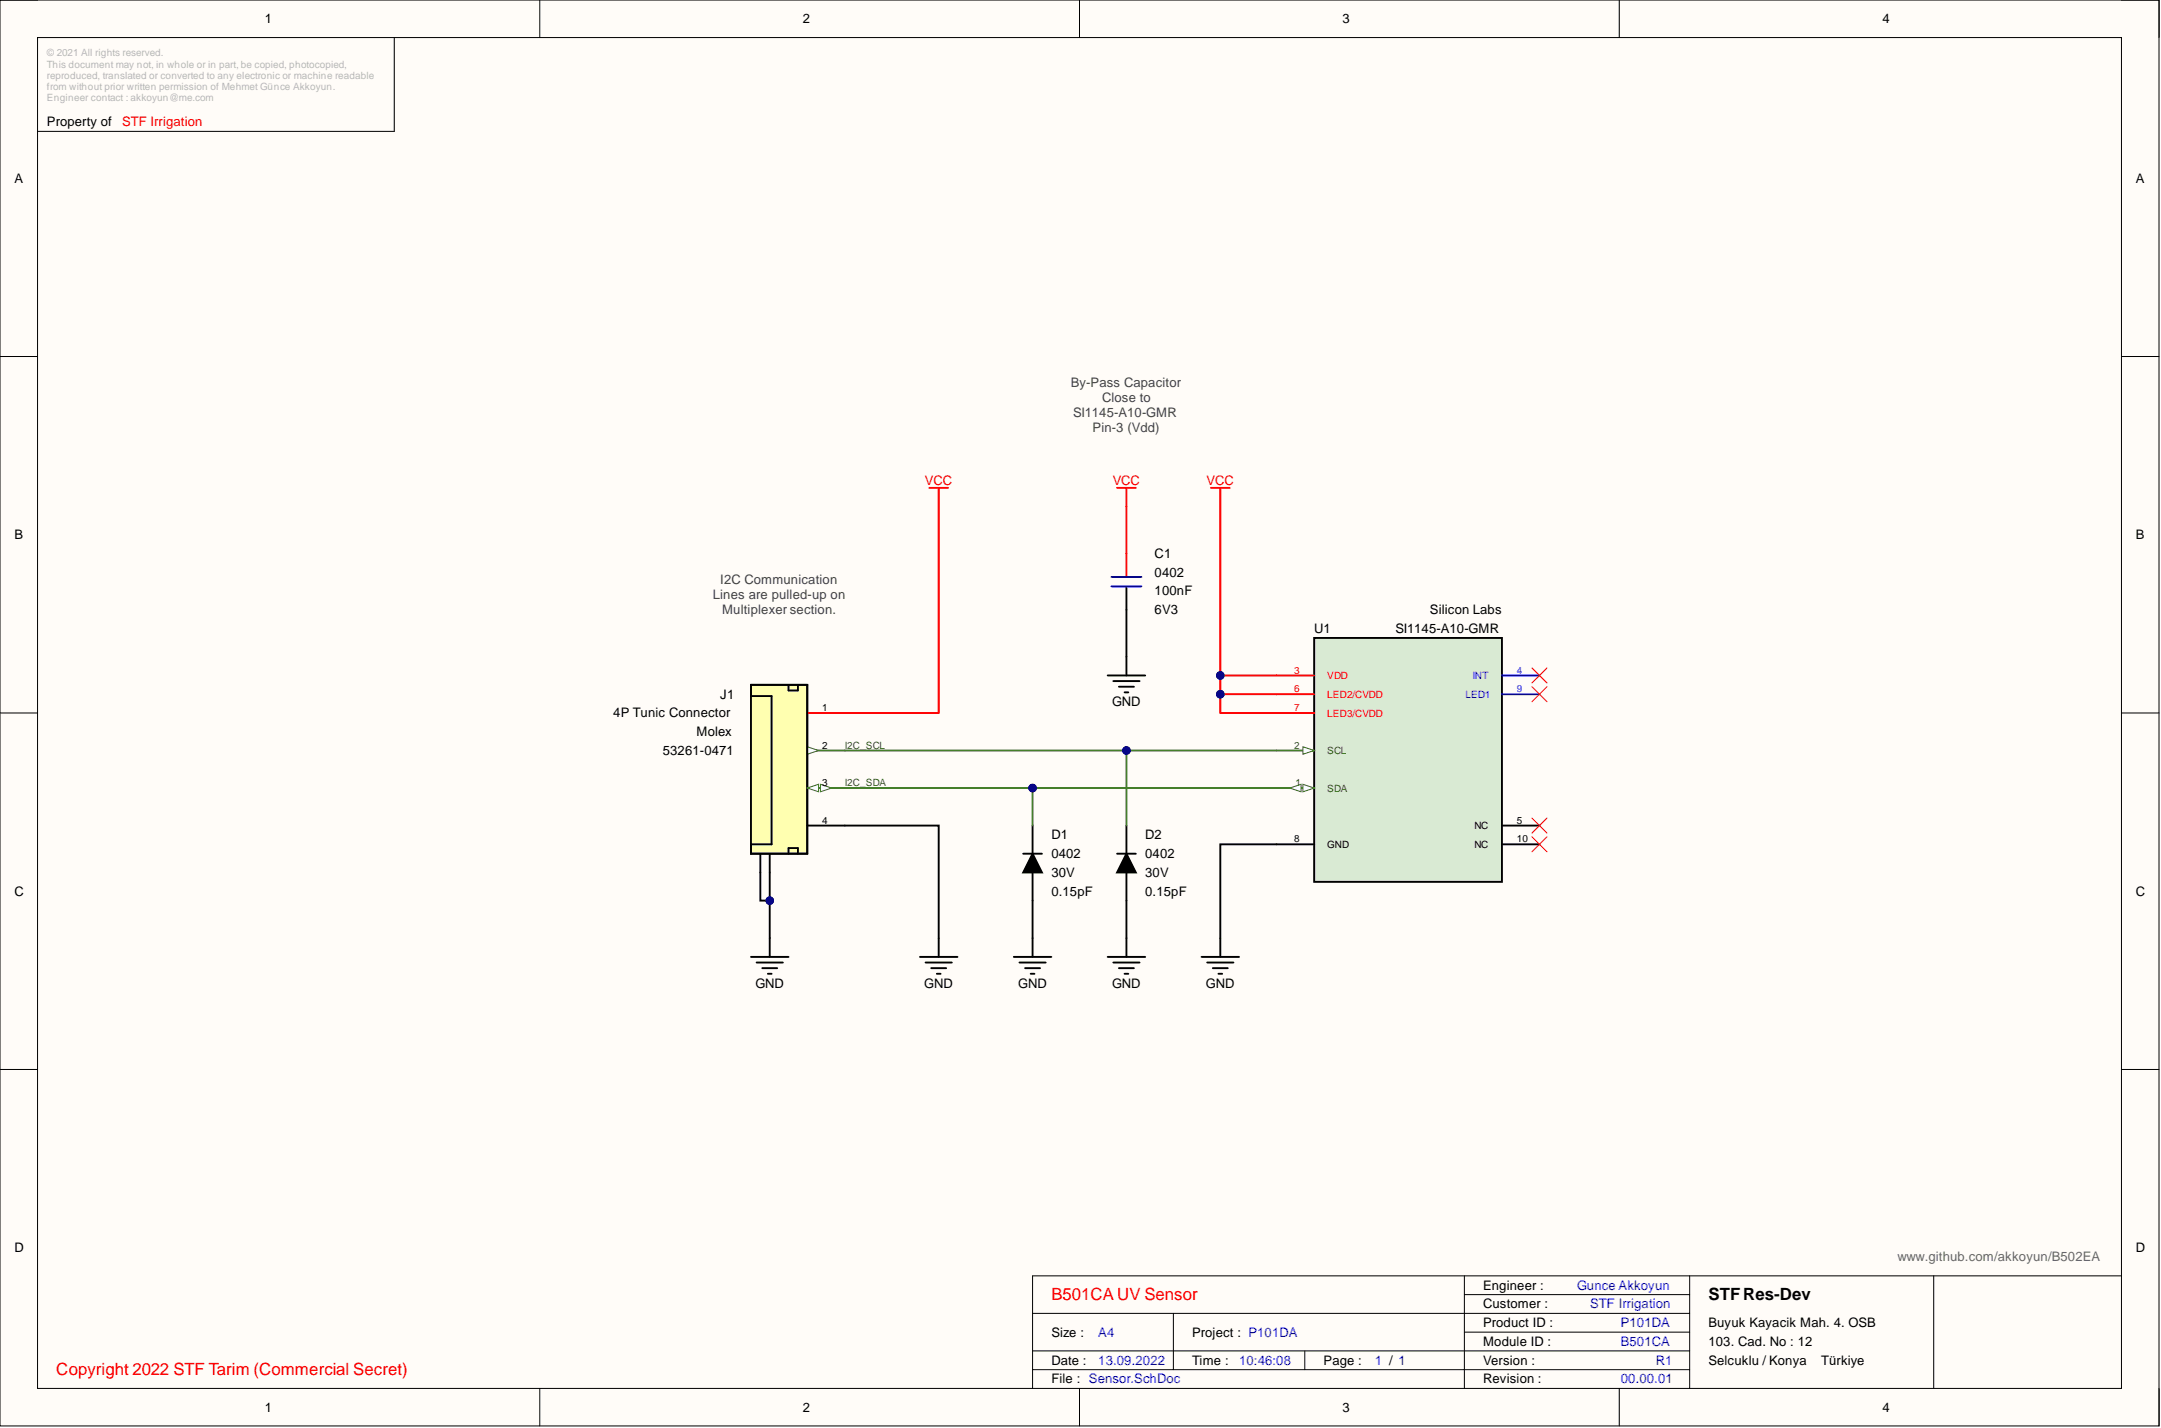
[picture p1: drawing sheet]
<svg xmlns="http://www.w3.org/2000/svg" width="292mm" height="193mm" viewBox="0 0 292 193" stroke-linecap="round" stroke-linejoin="round" font-family="sans-serif">
<path d="M0 0h291.8v192.7h-291.8z" fill-rule="evenodd" fill="#fffcf8"/>
<path d="M0 0h291.8v192.7h-291.8z" fill="none" stroke="#000" stroke-width=".14"/>
<path d="M5.1 5.1h281.7v182.5h-281.7z" fill-rule="evenodd" fill="#fffcf8"/>
<g fill="none" stroke="#000" stroke-width=".14">
<path d="M0 0h5.1M5.1 5.1h281.7v182.5h-281.7zM53.3 5.1v12.7h-48.2M73 0v5.1M145.9 0v5.1M218.9 0v5.1M286.8 0h5v5.1M0 48.2h5.1M286.8 48.2h5M0 96.3h5.1M286.8 96.3h5M0 144.5h5.1"/>
<path d="M286.8 144.5h5M139.6 177.5h88.8M158.6 177.5v7.6M197.9 174.9h30.5M197.9 172.4v15.2M228.4 172.4v15.2M261.4 172.4v15.2M286.8 172.4h-147.2v15.2M73 187.6v5.1M139.6 182.6h88.8M139.6 185.1h88.8M145.9 187.6v5.1"/>
<path d="M176.4 182.6v2.5M197.9 180h30.5M218.9 187.6v5.1M291.8 187.6v5.1"/>
</g>
<path d="M125.6 65.9h2.6M126.9 65.9v2.6M151 65.9h2.5M152.3 65.9v2.6M163.7 65.9h2.5M164.9 65.9v2.6" fill="none" stroke="#f00" stroke-width=".25"/>
<g fill="none" stroke="#000" stroke-width=".25">
<path d="M149.7 91.3h5.1M150.5 92h3.5M151.2 92.8h2.1M152 93.6h.5M152.3 88.7v2.6M102.8 115.4v2.5M104 115.4v2.5M101.5 129.3h5.1M102.3 130.1h3.5M103 130.8h2.1M103.8 131.6h.5M104 126.8v2.5"/>
<path d="M124.3 129.3h5.1M125.1 130.1h3.6M125.9 130.8h2M126.6 131.6h.5M126.9 126.8v2.5M137 129.3h5.1M137.8 130.1h3.5M138.6 130.8h2M139.3 131.6h.5M139.6 126.8v2.5M149.7 129.3h5.1M150.5 130.1h3.5"/>
<path d="M151.2 130.8h2.1M152 131.6h.5M152.3 126.8v2.5M162.4 129.3h5.1M163.2 130.1h3.5M163.9 130.8h2.1M164.7 131.6h.5M164.9 126.8v2.5"/>
</g>
<path d="M101.5 92.5h7.6v22.9h-7.6z" fill-rule="evenodd" fill="#ffffb0"/>
<path d="M101.5 92.5h7.6v22.9h-7.6z" fill="none" stroke="#000" stroke-width=".25"/>
<path d="M109.1 96.3h5.1" fill="none" stroke="#f00" stroke-width=".25"/>
<path d="M109.1 101.4h5.1" fill="none" stroke="#38761d" stroke-width=".25"/>
<path d="M109.1 100.9l1.5 .5-1.5 .5z" fill="#f8fcff"/>
<path d="M109.1 100.9l1.5 .5-1.5 .5z" fill="none" stroke="#38761d" stroke-width=".14"/>
<path d="M101.5 92.5h7.6v22.9h-7.6v-1.3h2.8v-20h-2.8zM106.6 92.5v.8h1.3v-.8M106.6 115.4v-.8h1.3v.8" fill="none" stroke="#000" stroke-width=".25"/>
<path d="M109.1 106.5h5.1" fill="none" stroke="#38761d" stroke-width=".25"/>
<path d="M109.1 106.5l1.5-.5v1z" fill="#f8fcff"/>
<path d="M109.1 106.5l1.5-.5v1z" fill="none" stroke="#38761d" stroke-width=".14"/>
<path d="M110.9 106l1.5 .5-1.5 .5z" fill="#f8fcff"/>
<path d="M110.9 106l1.5 .5-1.5 .5z" fill="none" stroke="#38761d" stroke-width=".14"/>
<path d="M152.3 79.4v3M109.1 111.6h5.1M138.3 115.4h2.5M139.6 115.4l1.2 2.5h-2.5zM139.6 111.6v3.8M139.6 117.9v3.8M151 115.4h2.5M152.3 115.4l1.2 2.5h-2.5zM152.3 111.6v3.8M152.3 117.9v3.8" fill="none" stroke="#000" stroke-width=".25"/>
<path d="M139.6 115.4l1.2 2.5h-2.5zM152.3 115.4l1.2 2.5h-2.5z" fill="#000"/>
<path d="M152.3 74.8v3" fill="none" stroke="#f00" stroke-width=".25"/>
<path d="M150.2 78h4.1M150.2 79.2h4.1" fill="none" stroke="#00f" stroke-width=".25"/>
<path d="M177.6 86.2h25.4v33h-25.4z" fill-rule="evenodd" fill="#d9ead3"/>
<path d="M177.6 86.2h25.4v33h-25.4zM172.6 114.1h5M203 111.6h5.1" fill="none" stroke="#000" stroke-width=".25"/>
<path d="M172.6 91.3h5" fill="none" stroke="#f00" stroke-width=".25"/>
<path d="M172.6 106.5h5" fill="none" stroke="#38761d" stroke-width=".25"/>
<path d="M176.1 106l1.5 .5-1.5 .5z" fill="#f8fcff"/>
<path d="M176.1 106l1.5 .5-1.5 .5z" fill="none" stroke="#38761d" stroke-width=".14"/>
<path d="M174.3 106.5l1.6-.5v1z" fill="#f8fcff"/>
<path d="M174.3 106.5l1.6-.5v1z" fill="none" stroke="#38761d" stroke-width=".14"/>
<path d="M172.6 101.4h5" fill="none" stroke="#38761d" stroke-width=".25"/>
<path d="M176.1 100.9l1.5 .5-1.5 .5z" fill="#f8fcff"/>
<path d="M176.1 100.9l1.5 .5-1.5 .5z" fill="none" stroke="#38761d" stroke-width=".14"/>
<path d="M203 91.3h5.1M203 93.8h5.1" fill="none" stroke="#00f" stroke-width=".25"/>
<path d="M126.9 68.5v27.8h-12.7M172.6 96.3h5M172.6 93.8h5" fill="none" stroke="#f00" stroke-width=".25"/>
<path d="M104 117.9v8.9M114.2 111.6h12.7v15.2M203 114.1h5.1" fill="none" stroke="#000" stroke-width=".25"/>
<path d="M207.1 92.8l2 2M207.1 90.3l2 2M209.1 92.8l-2 2M209.1 90.3l-2 2M207.1 110.5l2 2.1M207.1 113.1l2 2M209.1 110.5l-2 2.1M209.1 113.1l-2 2" fill="none" stroke="#f00" stroke-width=".14"/>
<circle cx="104" cy="121.7" r=".51" fill="#000080"/>
<circle cx="104" cy="121.7" r=".51" fill="none" stroke="#000080" stroke-width=".14"/>
<path d="M102.8 117.9v3.8h1.2" fill="none" stroke="#000" stroke-width=".25"/>
<circle cx="104" cy="121.7" r=".51" fill="#000080"/>
<circle cx="104" cy="121.7" r=".51" fill="none" stroke="#000080" stroke-width=".14"/>
<path d="M152.3 82.4v6.3" fill="none" stroke="#000" stroke-width=".25"/>
<path d="M152.3 68.5v6.3M164.9 68.5v27.8h7.7" fill="none" stroke="#f00" stroke-width=".25"/>
<circle cx="164.9" cy="91.3" r=".51" fill="#000080"/>
<circle cx="164.9" cy="91.3" r=".51" fill="none" stroke="#000080" stroke-width=".14"/>
<circle cx="164.9" cy="93.8" r=".51" fill="#000080"/>
<circle cx="164.9" cy="93.8" r=".51" fill="none" stroke="#000080" stroke-width=".14"/>
<path d="M114.2 106.5h58.4" fill="none" stroke="#38761d" stroke-width=".25"/>
<circle cx="139.6" cy="106.5" r=".51" fill="#000080"/>
<circle cx="139.6" cy="106.5" r=".51" fill="none" stroke="#000080" stroke-width=".14"/>
<path d="M114.2 101.4h58.4" fill="none" stroke="#38761d" stroke-width=".25"/>
<circle cx="152.3" cy="101.4" r=".51" fill="#000080"/>
<circle cx="152.3" cy="101.4" r=".51" fill="none" stroke="#000080" stroke-width=".14"/>
<path d="M152.3 121.7v5.1" fill="none" stroke="#000" stroke-width=".25"/>
<path d="M152.3 101.4v10.2" fill="none" stroke="#38761d" stroke-width=".25"/>
<circle cx="152.3" cy="101.4" r=".51" fill="#000080"/>
<circle cx="152.3" cy="101.4" r=".51" fill="none" stroke="#000080" stroke-width=".14"/>
<path d="M139.6 121.7v5.1" fill="none" stroke="#000" stroke-width=".25"/>
<path d="M139.6 106.5v5.1" fill="none" stroke="#38761d" stroke-width=".25"/>
<circle cx="139.6" cy="106.5" r=".51" fill="#000080"/>
<circle cx="139.6" cy="106.5" r=".51" fill="none" stroke="#000080" stroke-width=".14"/>
<path d="M172.6 114.1h-7.7v12.7" fill="none" stroke="#000" stroke-width=".25"/>
<path d="M164.9 93.8h7.7" fill="none" stroke="#f00" stroke-width=".25"/>
<circle cx="164.9" cy="93.8" r=".51" fill="#000080"/>
<circle cx="164.9" cy="93.8" r=".51" fill="none" stroke="#000080" stroke-width=".14"/>
<path d="M164.9 91.3h7.7" fill="none" stroke="#f00" stroke-width=".25"/>
<circle cx="164.9" cy="91.3" r=".51" fill="#000080"/>
<circle cx="164.9" cy="91.3" r=".51" fill="none" stroke="#000080" stroke-width=".14"/>
<g font-size="2.3" fill="#f00">
<text x="142.1" y="175.7">B501CA UV Sensor</text>
<text x="7.6" y="185.8">Copyright 2022 STF Tarim (Commercial Secret)</text>
</g>
<text font-size="2.3" x="230.9" y="175.7">STFRes-Dev</text>
<g font-size="1.8">
<text x="35.8" y="3.1">1</text>
<text x="108.5" y="3.1">2</text>
<text x="181.4" y="3.1">3</text>
<text x="254.4" y="3.1">4</text>
<text x="6.3" y="17.1">Property of</text>
<text x="1.9" y="24.7">A</text>
<text x="288.7" y="24.7">A</text>
<text x="1.9" y="72.9">B</text>
<text x="156.1" y="77.9">0402</text>
<text x="156.1" y="75.4">C1</text>
<text x="288.7" y="72.9">B</text>
<text x="156.1" y="83">6V3</text>
<text x="156.1" y="80.5">100nF</text>
<text x="193.3" y="83">Silicon Labs</text>
<text x="177.6" y="85.5">U1</text>
<text x="188.6" y="85.5">SI1145-A10-GMR</text>
<text x="97.4" y="94.4">J1</text>
<text x="150.3" y="95.4">GND</text>
<text x="82.9" y="96.9">4P Tunic Connector</text>
<text x="94.1" y="99.5">Molex</text>
<text x="89.6" y="102">53261-0471</text>
<text x="142.1" y="113.4">D1</text>
<text x="154.8" y="113.4">D2</text>
<text x="142.1" y="116">0402</text>
<text x="142.1" y="118.5">30V</text>
<text x="154.8" y="116">0402</text>
<text x="154.8" y="118.5">30V</text>
<text x="1.9" y="121">C</text>
<text x="142.1" y="121">0.15pF</text>
<text x="154.8" y="121">0.15pF</text>
<text x="288.7" y="121">C</text>
<text x="102.1" y="133.4">GND</text>
<text x="124.9" y="133.4">GND</text>
<text x="137.6" y="133.4">GND</text>
<text x="150.3" y="133.4">GND</text>
<text x="163" y="133.4">GND</text>
<text x="1.9" y="169.2">D</text>
<text x="288.7" y="169.2">D</text>
<text x="200.5" y="174.3">Engineer :</text>
<text x="200.5" y="176.8">Customer :</text>
<text x="200.5" y="179.3">Product ID :</text>
<text x="230.9" y="179.3">Buyuk Kayacik Mah. 4. OSB</text>
<text x="142.1" y="184.4">Date :</text>
<text x="142.1" y="180.6">Size :</text>
<text x="161.1" y="184.4">Time :</text>
<text x="161.1" y="180.6">Project : P101DA</text>
<text x="178.9" y="184.4">Page :</text>
<text x="200.5" y="181.9">Module ID :</text>
<text x="200.5" y="184.4">Version :</text>
<text x="230.9" y="181.9">103. Cad. No : 12</text>
<text x="230.9" y="184.4">Selcuklu / Konya</text>
<text x="246.2" y="184.4">Türkiye</text>
<text x="35.8" y="190.7">1</text>
<text x="108.5" y="190.7">2</text>
<text x="142.1" y="186.9">File : Sensor.SchDoc</text>
<text x="181.4" y="190.7">3</text>
<text x="200.5" y="186.9">Revision :</text>
<text x="254.4" y="190.7">4</text>
</g>
<g font-size="1.8" fill="#f00">
<text x="16.5" y="17.1">STF Irrigation</text>
<text x="125" y="65.5">VCC</text>
<text x="150.4" y="65.5">VCC</text>
<text x="163.1" y="65.5">VCC</text>
</g>
<g font-size="1.8" fill="#434343">
<text x="144.7" y="52.3">By-Pass Capacitor</text>
<text x="145.1" y="56.4">SI1145-A10-GMR</text>
<text x="147.7" y="58.4">Pin-3 (Vdd)</text>
<text x="149" y="54.3">Close to</text>
<text x="96.3" y="81">Lines are pulled-up on</text>
<text x="97.4" y="78.9">I2C Communication</text>
<text x="97.6" y="83">Multiplexer section.</text>
</g>
<text font-size="1.8" fill="#666" x="256.5" y="170.5">www.github.com/akkoyun/B502EA</text>
<g font-size="1.8" fill="#00f">
<text x="213.2" y="174.3">Gunce Akkoyun</text>
<text x="214.9" y="176.8">STF Irrigation</text>
<text x="219.1" y="179.3">P101DA</text>
<text x="148.5" y="184.4">13.09.2022</text>
<text x="148.5" y="180.6">A4</text>
<text x="167.5" y="184.4">10:46:08</text>
<text x="185.8" y="184.4">1 / 1</text>
<text x="219.1" y="181.9">B501CA</text>
<text x="223.8" y="184.4">R1</text>
<text x="219.1" y="186.9">00.00.01</text>
</g>
<g font-size="1.4" fill="#b7b7b7">
<text x="6.3" y="7.6">© 2021 All rights reserved.</text>
<text x="6.3" y="9.1">This document may not, in whole or in part, be copied, photocopied,</text>
<text x="6.3" y="10.7">reproduced, translated or converted to any electronic or machine readable</text>
<text x="6.3" y="12.2">from without prior written permission of Mehmet Günce Akkoyun.</text>
<text x="6.3" y="13.7">Engineer contact : akkoyun@me.com</text>
</g>
<g font-size="1.4" fill="#f00">
<text x="174.9" y="91">3</text>
<text x="174.9" y="93.6">6</text>
<text x="179.4" y="91.8">VDD</text>
<text x="179.4" y="94.3">LED2/CVDD</text>
<text x="174.9" y="96.1">7</text>
<text x="179.4" y="96.9">LED3/CVDD</text>
</g>
<g font-size="1.4" fill="#00f">
<text x="198.1" y="94.3">LED1</text>
<text x="199" y="91.8">INT</text>
<text x="205" y="91">4</text>
<text x="205" y="93.6">9</text>
</g>
<g font-size="1.4">
<text x="111.1" y="96.1">1</text>
<text x="111.1" y="101.2">2</text>
<text x="111.1" y="106.2">3</text>
<text x="111.1" y="111.3">4</text>
<text x="174.9" y="113.8">8</text>
<text x="199.3" y="112.1">NC</text>
<text x="205" y="111.3">5</text>
<text x="205" y="113.8">10</text>
<text x="179.4" y="114.6">GND</text>
<text x="199.3" y="114.6">NC</text>
</g>
<g font-size="1.4" fill="#38761d">
<text x="114.2" y="101.2">I2C_SCL</text>
<text x="174.9" y="101.2">2</text>
<text x="179.4" y="101.9">SCL</text>
<text x="114.2" y="106.2">I2C_SDA</text>
<text x="175.1" y="106.2">1</text>
<text x="179.4" y="107">SDA</text>
</g>
</svg>
